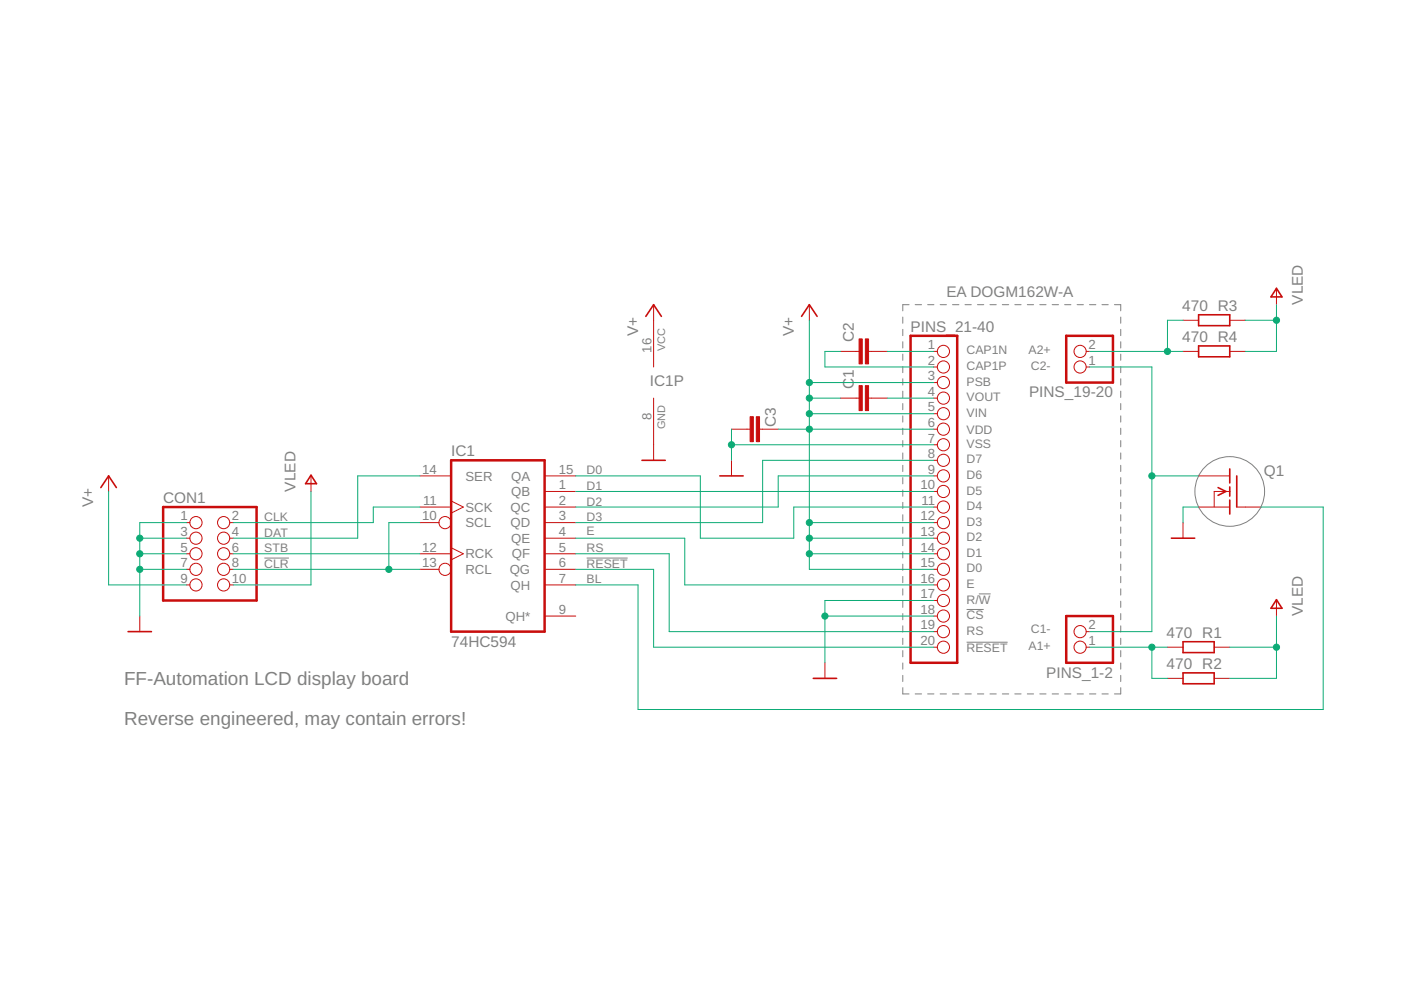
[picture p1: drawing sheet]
<svg xmlns="http://www.w3.org/2000/svg" width="297mm" height="210mm" viewBox="0 0 297 210" stroke-linecap="round" stroke-linejoin="round" font-family="sans-serif">
<g fill="none" stroke="#808080" stroke-width=".21">
<path d="M191.4 67.2v1.3M191.4 69.8v1.4M191.4 72.5v1.3M191.4 75.1v1.3M191.4 77.7v1.3M192.7 64.6h-1.3v1.3M194 64.6h1.4M196.7 64.6h1.3M199.3 64.6h1.4M202 64.6h1.3M204.6 64.6h1.3M207.2 64.6h1.4"/>
<path d="M209.9 64.6h1.3M212.5 64.6h1.4M215.2 64.6h1.3M217.8 64.6h1.3M220.5 64.6h1.3M223.1 64.6h1.3M225.7 64.6h1.4M228.4 64.6h1.3M231 64.6h1.3M233.6 64.6h1.4M236.3 64.6h1.3v1.3M237.6 67.2v1.3"/>
<path d="M237.6 69.8v1.4M237.6 72.5v1.3M237.6 75.1v1.3M237.6 77.7v1.3M191.4 80.3v1.3M191.4 82.9v1.4M191.4 85.6v1.3M191.4 88.2v1.3M191.4 90.8v1.3M191.4 93.4v1.3M191.4 96v1.3M191.4 98.7v1.3"/>
<path d="M237.6 80.3v1.3M237.6 82.9v1.4M237.6 85.6v1.3M237.6 88.2v1.3M237.6 90.8v1.3M237.6 93.4v1.3M237.6 96v1.3M237.6 98.7v1.3M56 118.3h5.3M124.4 118.3h8.7M191.4 101.3v1.3M191.4 103.9v1.3"/>
<path d="M191.4 106.5v1.3M191.4 109.1v1.3M191.4 111.7v1.4M191.4 114.4v1.3M191.4 117v1.3M191.4 119.6v1.3M237.6 101.3v1.3M237.6 103.9v1.3M237.6 106.5v1.3M237.6 109.1v1.3M237.6 111.7v1.4M237.6 114.4v1.3"/>
<path d="M237.6 117v1.3M237.6 119.6v1.3M191.4 122.2v1.3M191.4 124.8v1.4M191.4 127.5v1.3M191.4 130.1v1.3M191.4 132.7v1.3M191.4 135.3v1.4M191.4 137.9v1.4M204.9 129.2h3.7M204.9 136.2h8.7M207.5 125.9h2.5"/>
<path d="M237.6 122.2v1.3M237.6 124.8v1.4M237.6 127.5v1.3M237.6 130.1v1.3M237.6 132.7v1.3M237.6 135.3v1.4M237.6 137.9v1.4M191.4 145.8v1.3h1.3M191.4 140.6v1.3M191.4 143.2v1.3M194 147.1h1.4M196.7 147.1h1.3"/>
<path d="M199.3 147.1h1.4M202 147.1h1.3M204.6 147.1h1.3M207.2 147.1h1.4M209.9 147.1h1.3M212.5 147.1h1.4M215.2 147.1h1.3M217.8 147.1h1.3M220.5 147.1h1.3M223.1 147.1h1.3M225.7 147.1h1.4M228.4 147.1h1.3"/>
<path d="M231 147.1h1.3M233.6 147.1h1.4M237.6 140.6v1.3M237.6 143.2v1.3M237.6 145.8v1.3h-1.3"/>
<circle cx="260.7" cy="104.2" r="7.4"/>
</g>
<path d="M193.1 71.2h9.8v69.3h-9.8zM226.1 71.2h9.9v9.9h-9.9zM95.7 97.6h19.8v36.3h-19.8zM34.6 107.5h19.8v19.8h-19.8zM226.1 130.6h9.9v9.9h-9.9z" fill="none" stroke="#c90d0c" stroke-width=".53"/>
<g fill="none" stroke="#c90d0c" stroke-width=".21">
<path d="M138.6 64.6v13.2M171.6 64.6v3.3M178.2 74.5h4M184.1 74.5h4M198 74.5h.7M198 77.8h.7M230.3 74.5h.7M230.3 77.8h.7M250.8 74.5h3.3M250.8 67.9h3.3M260.7 74.5h3.3M260.7 67.9h3.3"/>
<path d="M270.6 61.3v3.3M138.6 84.4v13.2M155.1 91h3.9M155.1 97.6v3.3M161 91h4M178.2 84.4h4M184.1 84.4h4M198 81.1h.7M198 84.4h.7M198 87.7h.7M198 91h.7M198 94.3h.7"/>
<path d="M198 97.6h.7M23 100.9v3.3M39.5 110.8h.8M39.5 114.1h.8M39.5 117.4h.8M48.7 110.8h.7M48.7 114.1h.7M48.7 117.4h.7M65.9 100.9v3.3M89 107.5h6.7M89 110.8h4.1M89 117.4h6.7"/>
<path d="M89 100.9h6.7M95.7 106.2l2.5 1.3-2.5 1.3M95.7 116.1l2.5 1.3-2.5 1.3M115.5 104.2h6.6M115.5 107.5h6.6M115.5 110.8h6.6M115.5 114.1h6.6M115.5 117.4h6.6M115.5 100.9h6.6M198 104.2h.7M198 107.5h.7M198 110.8h.7"/>
<path d="M198 114.1h.7M198 117.4h.7M198 100.9h.7M250.8 110.8v3.3M254.1 107.5h6.6M254.1 100.9h6.6M260.7 104.2h-3.3v3.3M262.3 107.5h5M29.6 130.6v3.3M39.5 120.7h.8M39.5 124h.8M48.7 120.7h.7"/>
<path d="M48.7 124h.7M89 120.7h4.1M115.5 120.7h6.6M115.5 124h6.6M115.5 130.6h6.6M198 120.7h.7M198 124h.7M198 130.6h.7M198 127.3h.7M198 133.9h.7M198 137.2h.7M230.3 133.9h.7"/>
<path d="M230.3 137.2h.7M247.5 137.2h3.3M257.4 137.2h3.3M270.6 127.3v3.3M174.9 140.5v3.3M247.5 143.8h3.3M257.4 143.8h3.3"/>
<circle cx="200" cy="77.8" r="1.29"/>
<circle cx="200" cy="74.5" r="1.29"/>
<circle cx="229" cy="77.8" r="1.29"/>
<circle cx="229" cy="74.5" r="1.29"/>
<circle cx="200" cy="91" r="1.29"/>
<circle cx="200" cy="84.4" r="1.29"/>
<circle cx="200" cy="94.3" r="1.29"/>
<circle cx="200" cy="87.7" r="1.29"/>
<circle cx="200" cy="81.1" r="1.29"/>
<circle cx="200" cy="97.6" r="1.29"/>
<circle cx="41.6" cy="110.8" r="1.29"/>
<circle cx="41.6" cy="117.4" r="1.29"/>
<circle cx="41.6" cy="114.1" r="1.29"/>
<circle cx="47.4" cy="117.4" r="1.29"/>
<circle cx="47.4" cy="114.1" r="1.29"/>
<circle cx="47.4" cy="110.8" r="1.29"/>
<circle cx="94.4" cy="110.8" r="1.29"/>
<circle cx="200" cy="117.4" r="1.29"/>
<circle cx="200" cy="100.9" r="1.29"/>
<circle cx="200" cy="104.2" r="1.29"/>
<circle cx="200" cy="107.5" r="1.29"/>
<circle cx="200" cy="110.8" r="1.29"/>
<circle cx="200" cy="114.1" r="1.29"/>
<circle cx="41.6" cy="124" r="1.29"/>
<circle cx="41.6" cy="120.7" r="1.29"/>
<circle cx="47.4" cy="124" r="1.29"/>
<circle cx="47.4" cy="120.7" r="1.29"/>
<circle cx="94.4" cy="120.7" r="1.29"/>
<circle cx="200" cy="133.9" r="1.29"/>
<circle cx="200" cy="124" r="1.29"/>
<circle cx="200" cy="130.6" r="1.29"/>
<circle cx="200" cy="137.2" r="1.29"/>
<circle cx="200" cy="120.7" r="1.29"/>
<circle cx="200" cy="127.3" r="1.29"/>
<circle cx="229" cy="133.9" r="1.29"/>
<circle cx="229" cy="137.2" r="1.29"/>
</g>
<g fill="none" stroke="#c90d0c" stroke-width=".34">
<path d="M136.9 67.1l1.7-2.5 1.6 2.5M169.9 67.1l1.7-2.5 1.6 2.5M254.1 66.7h6.6v2.3h-6.6zM254.1 73.3h6.6v2.3h-6.6zM270.6 61.1l1.2 1.8h-2.3zM136.1 97.6h5M260.7 99.4v3M21.4 103.4l1.6-2.5 1.7 2.5M65.9 100.8l1.2 1.8h-2.3zM152.6 100.9h5M248.3 114.1h5M258.3 103.4l1.6 .8-1.6 .8"/>
<path d="M260.7 103.2v2M260.7 106v3M262.2 100.9v6.6M27.2 133.9h4.9M250.8 136.1h6.6v2.3h-6.6zM270.6 127.1l1.2 1.9h-2.3zM172.4 143.8h5M250.8 142.7h6.6v2.3h-6.6z"/>
</g>
<g fill="#c90d0c" stroke="#c90d0c" stroke-width=".21">
<path d="M183.5 81.8h.6v5.3h-.6z"/>
<path d="M182.1 81.8h.7v5.3h-.7z"/>
<path d="M183.5 71.9h.6v5.3h-.6z"/>
<path d="M182.1 71.9h.7v5.3h-.7z"/>
<path d="M159 88.3h.7v5.3h-.7z"/>
<path d="M160.4 88.3h.6v5.3h-.6z"/>
</g>
<g fill="none" stroke="#0dab76" stroke-width=".21">
<path d="M171.6 67.9v52.8h26.4M178.2 74.5h-3.3v3.3h23.1M188.1 74.5h9.9M231 74.5h19.8M231 77.8h13.2v56.1h-13.2M250.8 67.9h-3.3v6.6M264 67.9h6.6M270.6 64.6v9.9h-6.6M155.1 94.3h42.9M155.1 91v6.6M165 91h33M171.6 81.1h26.4"/>
<path d="M171.6 84.4h6.6M171.6 87.7h26.4M188.1 84.4h9.9M198 97.6h-36.3v13.2h-39.6M23 104.2v19.8h16.5M29.6 114.1h9.9M29.6 117.4h9.9M39.5 110.8h-9.9v19.8M49.4 117.4h39.6M65.9 104.2v19.8h-16.5M89 107.5h-9.9v3.3h-29.7M89 110.8h-6.6v9.9"/>
<path d="M89 100.9h-13.2v13.2h-26.4M122.1 114.1h23.1v9.9h52.8M122.1 100.9h26.4v13.2h19.8v-6.6h29.7M122.1 117.4h19.8v16.5h56.1M122.1 104.2h75.9M171.6 110.8h26.4M171.6 114.1h26.4M171.6 117.4h26.4M198 100.9h-33v6.6h-42.9M244.2 100.9h9.9M254.1 107.5h-3.3v3.3M267.3 107.5h13.2v42.9h-145.2v-26.4h-13.2"/>
<path d="M29.6 120.7h9.9M49.4 120.7h39.6M122.1 120.7h16.5v16.5h59.4M174.9 130.6h23.1M198 127.3h-23.1v13.2M231 137.2h16.5M244.2 137.2v6.6h3.3M260.7 137.2h9.9M270.6 130.6v13.2h-9.9"/>
</g>
<g fill="#0dab76" stroke="#0dab76" stroke-width=".21">
<circle cx="29.6" cy="114.1" r=".66"/>
<circle cx="29.6" cy="117.4" r=".66"/>
<circle cx="29.6" cy="120.7" r=".66"/>
<circle cx="155.1" cy="94.3" r=".66"/>
<circle cx="174.9" cy="130.6" r=".66"/>
<circle cx="171.6" cy="81.1" r=".66"/>
<circle cx="171.6" cy="84.4" r=".66"/>
<circle cx="171.6" cy="87.7" r=".66"/>
<circle cx="171.6" cy="91" r=".66"/>
<circle cx="171.6" cy="110.8" r=".66"/>
<circle cx="171.6" cy="114.1" r=".66"/>
<circle cx="171.6" cy="117.4" r=".66"/>
<circle cx="82.4" cy="120.7" r=".66"/>
<circle cx="270.6" cy="67.9" r=".66"/>
<circle cx="270.6" cy="137.2" r=".66"/>
<circle cx="247.5" cy="74.5" r=".66"/>
<circle cx="244.2" cy="137.2" r=".66"/>
<circle cx="244.2" cy="100.9" r=".66"/>
</g>
<g font-size="4" fill="#808080">
<text x="26.3" y="145.2">FF-Automation LCD display board</text>
<text x="26.3" y="153.7">Reverse engineered, may contain errors!</text>
</g>
<g font-size="3.3" fill="#808080">
<text x="200.6" y="62.9">EA DOGM162W-A</text>
<text x="250.6" y="65.9">470 R3</text>
<text x="276.2" y="64.6" transform="rotate(-90 276.2 64.6)">VLED</text>
<text x="135.3" y="71.2" transform="rotate(-90 135.3 71.2)">V+</text>
<text x="168.3" y="71.2" transform="rotate(-90 168.3 71.2)">V+</text>
<text x="193.1" y="70.4">PINS_21-40</text>
<text x="181" y="72.5" transform="rotate(-90 181 72.5)">C2</text>
<text x="250.6" y="72.5">470 R4</text>
<text x="137.8" y="81.9">IC1P</text>
<text x="181" y="82.4" transform="rotate(-90 181 82.4)">C1</text>
<text x="218.2" y="84.2">PINS_19-20</text>
<text x="164.5" y="90.6" transform="rotate(-90 164.5 90.6)">C3</text>
<text x="95.7" y="96.8">IC1</text>
<text x="267.9" y="100.9">Q1</text>
<text x="19.7" y="107.5" transform="rotate(-90 19.7 107.5)">V+</text>
<text x="34.6" y="106.7">CON1</text>
<text x="62.6" y="104.2" transform="rotate(-90 62.6 104.2)">VLED</text>
<text x="276.2" y="130.6" transform="rotate(-90 276.2 130.6)">VLED</text>
<text x="95.7" y="137.2">74HC594</text>
<text x="247.3" y="135.2">470 R1</text>
<text x="221.8" y="143.7">PINS_1-2</text>
<text x="247.3" y="141.8">470 R2</text>
</g>
<g font-size="2.8" fill="#808080">
<text x="138.1" y="74.8" transform="rotate(-90 138.1 74.8)">16</text>
<text x="196.7" y="74">1</text>
<text x="196.7" y="77.3">2</text>
<text x="230.8" y="77.3">1</text>
<text x="230.8" y="74">2</text>
<text x="196.7" y="80.6">3</text>
<text x="196.7" y="83.9">4</text>
<text x="138.1" y="89" transform="rotate(-90 138.1 89)">8</text>
<text x="196.7" y="87.2">5</text>
<text x="196.7" y="90.5">6</text>
<text x="196.7" y="93.8">7</text>
<text x="89.5" y="100.4">14</text>
<text x="98.7" y="101.9">SER</text>
<text x="108.4" y="101.9">QA</text>
<text x="118.5" y="100.4">15</text>
<text x="196.7" y="97.1">8</text>
<text x="196.7" y="100.4">9</text>
<text x="89.7" y="107">11</text>
<text x="108.4" y="105.2">QB</text>
<text x="118.5" y="103.7">1</text>
<text x="118.5" y="107">2</text>
<text x="195.2" y="103.7">10</text>
<text x="195.4" y="107">11</text>
<text x="38.3" y="110.3">1</text>
<text x="38.3" y="113.7">3</text>
<text x="49.2" y="110.3">2</text>
<text x="49.2" y="113.7">4</text>
<text x="89.5" y="110.3">10</text>
<text x="98.7" y="111.8">SCL</text>
<text x="98.7" y="108.5">SCK</text>
<text x="108.2" y="108.5">QC</text>
<text x="108.2" y="111.8">QD</text>
<text x="118.5" y="110.3">3</text>
<text x="118.5" y="113.7">4</text>
<text x="195.2" y="110.3">12</text>
<text x="195.2" y="113.7">13</text>
<text x="38.3" y="117">5</text>
<text x="49.2" y="117">6</text>
<text x="89.5" y="117">12</text>
<text x="98.7" y="118.4">RCK</text>
<text x="108.4" y="115.1">QE</text>
<text x="108.5" y="118.4">QF</text>
<text x="118.5" y="117">5</text>
<text x="195.2" y="117">14</text>
<text x="38.3" y="120.3">7</text>
<text x="38.3" y="123.6">9</text>
<text x="49.2" y="120.3">8</text>
<text x="49.2" y="123.6">10</text>
<text x="89.5" y="120.3">13</text>
<text x="98.7" y="121.7">RCL</text>
<text x="108.1" y="121.7">QG</text>
<text x="108.2" y="125">QH</text>
<text x="118.5" y="120.3">6</text>
<text x="118.5" y="123.6">7</text>
<text x="195.2" y="120.3">15</text>
<text x="195.2" y="123.6">16</text>
<text x="107.2" y="131.6">QH*</text>
<text x="118.5" y="130.2">9</text>
<text x="195.2" y="126.9">17</text>
<text x="195.2" y="130.2">18</text>
<text x="195.2" y="133.5">19</text>
<text x="195.2" y="136.8">20</text>
<text x="230.8" y="136.8">1</text>
<text x="230.8" y="133.5">2</text>
</g>
<g font-size="2.6" fill="#808080">
<text x="204.9" y="75.2">CAP1N</text>
<text x="218.1" y="75.2">A2+</text>
<text x="204.9" y="78.5">CAP1P</text>
<text x="204.9" y="81.8">PSB</text>
<text x="218.6" y="78.5">C2-</text>
<text x="204.9" y="85.1">VOUT</text>
<text x="204.9" y="88.4">VIN</text>
<text x="204.9" y="92">VDD</text>
<text x="204.9" y="95">VSS</text>
<text x="124.4" y="100.6">D0</text>
<text x="204.9" y="98.3">D7</text>
<text x="204.9" y="101.6">D6</text>
<text x="124.4" y="107.2">D2</text>
<text x="124.4" y="103.9">D1</text>
<text x="204.9" y="104.9">D5</text>
<text x="56" y="110.5">CLK</text>
<text x="56" y="113.8">DAT</text>
<text x="124.4" y="110.5">D3</text>
<text x="124.4" y="113.5">E</text>
<text x="204.9" y="108.2">D4</text>
<text x="204.9" y="111.5">D3</text>
<text x="56" y="117.1">STB</text>
<text x="124.4" y="117.1">RS</text>
<text x="204.9" y="114.8">D2</text>
<text x="204.9" y="118.1">D1</text>
<text x="56" y="120.4">CLR</text>
<text x="124.4" y="120.4">RESET</text>
<text x="124.4" y="123.7">BL</text>
<text x="204.9" y="121.4">D0</text>
<text x="204.9" y="124.7">E</text>
<text x="204.9" y="128">R/W</text>
<text x="204.9" y="131.3">CS</text>
<text x="204.9" y="134.6">RS</text>
<text x="218.1" y="137.9">A1+</text>
<text x="218.6" y="134.2">C1-</text>
<text x="204.9" y="138.2">RESET</text>
</g>
<g font-size="2.3" fill="#808080">
<text x="141.1" y="74.5" transform="rotate(-90 141.1 74.5)">VCC</text>
<text x="141.1" y="91" transform="rotate(-90 141.1 91)">GND</text>
</g>
</svg>
